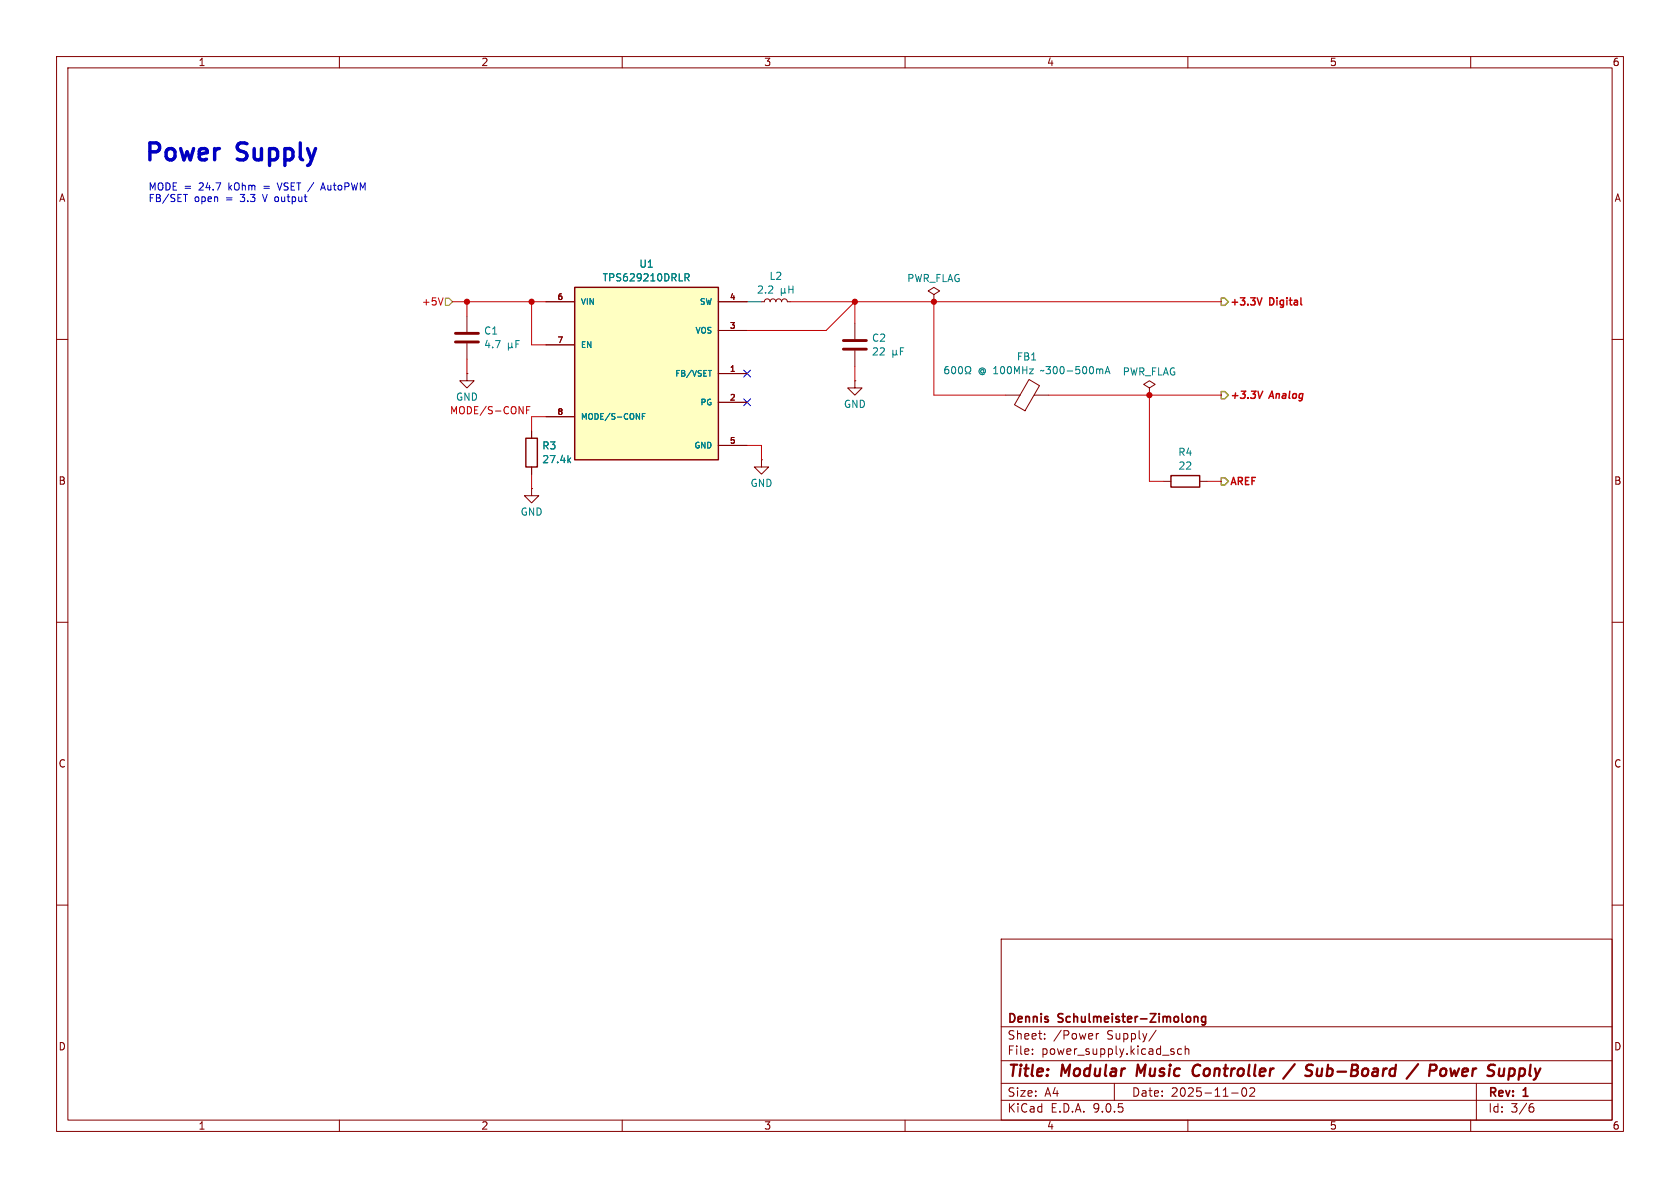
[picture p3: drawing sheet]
<svg xmlns="http://www.w3.org/2000/svg" width="297mm" height="210mm" viewBox="0 0 297 210" stroke-linecap="round" stroke-linejoin="round" font-family="sans-serif">
<g fill="none" stroke="#840000" stroke-width=".18">
<path d="M10 10h277v190h-277zM12 12h273v186h-273zM60 10v2M110 10v2M160 10v2M210 10v2M260 10v2M82.5 55.9v2.8M134.6 53.3h.5l.2-.3 .3-.2 .4 .2 .1 .3 .2-.3 .3-.2 .4 .2 .2 .3 .1-.3 .4-.2 .3 .2 .2 .3 .1-.3 .4-.2 .3 .2 .2 .3h.5M10 60h2M82.5 66v1.3h1.3l-1.3 1.3-1.2-1.3h1.2M82.5 66h.1"/>
<path d="M82.5 60.7v2.8M94 76.2v1.3M151.1 67.3v1.3h1.3l-1.3 1.3-1.2-1.3h1.2M151.1 67.3h.1M285 60h2M94 86.4v1.2h1.2l-1.2 1.3-1.3-1.3h1.3M94 86.4h.1M94 82.6v1.2M10 110h2M285 110h2M10 160h2M177 166h108v32h-108z"/>
<path d="M285 160h2M60 198v2M110 198v2M160 198v2M177 194.5h108M177 191.5h108M177 187.5h108M177 181.5h108M182.5 186.3v.1M182.5 185.5v.1M184.7 183.6v.1M184.7 182.8v.1"/>
<path d="M193.8 182.7v1M194.2 182.7l-.2 .1-.2 .2M197 191.5v3M204.4 182.1l-1.3 2M207.4 185.9l.2 .2-.2 .3M207.4 185.4l.1 .1M208.9 185.5l-.4-.1-.3 .3v.4l.1 .2h.6M209.5 185.5l.2-.1 .4 .1 .1 .9M209.5 184.9v1.5M210 198v2M217.7 193.2h1.2M219.7 192.4l.2-.1a.81 .81 0 0 1 .6 .6 .81 .81 0 0 1-.3 .8l-.2 .1a.81 .81 0 0 1-.3-1.4z"/>
<path d="M221 192.4l.5-.1 .2 .1 .1 .3-.9 1.1h.9M260 198v2M261 191.5v6.5M270.6 195.7h.4l.2 .3-.1 .5-.5 .1M271 195.1l-.4 .1"/>
</g>
<path d="M201.2 188.2l-.3 2M211.8 188.2a1.13 1.13 0 0 0-.9 .7 1.13 1.13 0 0 0 .2 1.2l.3 .1 .5-.1M228.9 188.1l-2 2.6M231.8 188.2l.3 .1M232.9 188.9l-.1 1.2 .2 .1 .5-.1M250.7 188.1l-2 2.6M255.1 188.9l.5 .1 .1 .3-.1 .5-.4 .4M256.4 188.9l.2 1.3 .5-.9M267.1 188.9h.4l.2 .2v.7a.66 .66 0 0 1-.8 .4" fill="none" stroke="#840000" stroke-width=".4"/>
<path d="M211.1 179.7v1M211.1 179.8l.2-.1 .4 .1 .1 .9M213.1 179.8l-.4-.1-.3 .3v.4l.2 .2h.5M213.1 179.7v1.2l-.3 .3-.3-.1" fill="none" stroke="#840000" stroke-width=".3"/>
<path d="M80.5 58.9h4.1M80.5 60.5h4.1" fill="none" stroke="#840000" stroke-width=".51"/>
<g fill="none" stroke="#008484" stroke-width=".18">
<path d="M138.1 51v1.2M138.1 51.6l.2 .2h.3l.1-.2M138.7 51.6l.2 .2M138.7 51v.6M139.5 50.6v1.2M139.5 51.2h.7M140.2 50.6v1.2M89.9 60.6v1.3M89.9 61.3l.2 .2h.2l.2-.2M90.5 61.3l.2 .2M90.5 60.6v.7M91.2 60.8h.4"/>
<path d="M91.8 60.2h-.6v1.3M100.5 81.3l.4 .5M100.9 81l-.5 .4"/>
</g>
<path d="M93 77.5h2v5.1h-2z" fill="none" stroke="#840000" stroke-width=".25"/>
<path d="M101.6 50.8h25.4v30.5h-25.4z" fill="#ffffc2"/>
<path d="M101.6 50.8h25.4v30.5h-25.4zM207 84.1h5.1v2h-5.1z" fill="none" stroke="#840000" stroke-width=".25"/>
<g fill="none" stroke="#840000" stroke-width=".18">
<path d="M96.5 53.3h5.1M127 53.3h5.1M127 58.4h5.1M151.1 57.2v2.7M165.1 52.1l1-.7-1-.6-1 .6 1 .7v1.2M165.1 53.3h.1M94 76.2v1.3M96.5 61h5.1M96.5 73.7h5.1M127 66h5.1M127 71.1h5.1M127 78.7h5.1"/>
<path d="M151.1 62v2.8M177.8 69.9h2.5M181.9 67.1l1.9 1.1-2.6 4.4-1.9-1zM182.8 69.9h2.6M203.2 68.6l1-.7-1-.6-1 .6 1 .7v1.3M203.2 69.9h.1M94 82.6v1.2M134.6 81.3v1.3h1.3l-1.3 1.2-1.3-1.2h1.3M134.6 81.3h.1M205.7 85.1h1.3M212.1 85.1h1.3"/>
</g>
<g fill="none" stroke="#008484" stroke-width=".18">
<path d="M121.1 48.4h.5l.2 .2-.1 .4-.6 .1M121.4 49.1l.4 .6M113.6 73.6h.3M114 73.1h-.4v1M125.2 65.5h.6M157.9 61.9v1.3M157.9 62.6l.1 .2h.3l.2-.2M158.5 62.6l.1 .2M158.5 61.9v.7M159.2 62.1h.4M159.8 61.5h-.6v1.3M167.6 64.8l-.3 .1a.86 .86 0 0 0 0 1.2l.4-.2v-.4l-.2-.2h-.4l-.1 .2"/>
<path d="M168.4 64.9l.1-.1a.68 .68 0 0 1 .5 .6 .68 .68 0 0 1-.5 .7 .84 .84 0 0 1-.1-1.2zM169.6 64.9l.1-.1a.68 .68 0 0 1 .5 .6 .68 .68 0 0 1-.5 .7l-.1-.2-.2-.3zM170.6 66.1h.3v-.3a.54 .54 0 0 1-.2-.7 .54 .54 0 0 1 .7-.2 .58 .58 0 0 1-.1 .9v.3h.3M175.7 66.1h.7M175.7 65.2l.3-.4v1.3M177 64.9l.2-.1a.68 .68 0 0 1 .4 .6 .68 .68 0 0 1-.4 .7l-.2-.2-.1-.3zM178.3 64.9l.1-.1a.68 .68 0 0 1 .4 .6 .68 .68 0 0 1-.4 .7 .84 .84 0 0 1-.1-1.2zM179.4 66.1v-1.3l.4 .9 .4-.9v1.3M180.8 64.8v1.3M180.8 65.4h.7M181.5 64.8v1.3M182 65.2h.7l-.7 .9h.7"/>
<path d="M195.4 66.1l.4-1.3 .4 1.3M195.5 65.7h.6M100.5 81.3l.4 .5M100.9 81l-.5 .4"/>
</g>
<path d="M149.1 60.2h4.1M149.1 61.7h4.1" fill="none" stroke="#840000" stroke-width=".51"/>
<path d="M222.2 52.6l.5 1.3 .4-1.3M223.2 69.2l-.5 1.2" fill="none" stroke="#c20000" stroke-width=".25"/>
<path d="M215.9 52.7h.6l.7 .6-.7 .7h-.6zM215.9 69.2h.6l.7 .7-.7 .6h-.6zM215.9 84.5h.6l.7 .6-.7 .6h-.6z" fill="none" stroke="#848400" stroke-width=".25"/>
<g fill="none" stroke="#c20000" stroke-width=".18">
<path d="M78.3 52.6l-.4 1.3M80 53.3h16.5M82.5 53.3v2.6M94 53.3v7.7h2.5M139.7 53.3h76.2M151.1 57.2v-3.9l-5.1 5.1h-13.9M165.1 53.3v16.6h12.7M82.5 63.5v2.5M93.1 72.5h.4M93.7 71.9h-.6v1.2M96.5 73.7h-2.5v2.5M132.1 78.7h2.5v2.6"/>
<path d="M151.1 64.8v2.5M185.4 69.9h30.5M203.2 69.9v15.2h2.5M94 83.8v2.6M213.4 85.1h2.5"/>
</g>
<path d="M78.7 52.7h.7l.6 .6-.6 .7h-.7z" fill="none" stroke="#848400" stroke-width=".18"/>
<path d="M132.1 53.3h2.5" fill="none" stroke="#008400" stroke-width=".18"/>
<path d="M131.5 65.4l1.2 1.2M131.5 70.5l1.2 1.2M132.7 65.4l-1.2 1.2M132.7 70.5l-1.2 1.2" fill="none" stroke="#000084" stroke-width=".18"/>
<path d="M28.1 25.5l-.4-.2h-1.2v3M43.7 25.4l-.5-.1h-.7l-.4 .2M53.1 25.3v2.5" fill="none" stroke="#0000c2" stroke-width=".6"/>
<path d="M46.4 34.4l.4 1.2M49 32.3l.4 1.3M56.7 33.6l.4-1.3 .4 1.3M56.8 33.2h.6" fill="none" stroke="#0000c2" stroke-width=".18"/>
<g fill="#c20000" stroke="#c20000" stroke-width=".18">
<circle cx="82.5" cy="53.3" r=".46"/>
<circle cx="94" cy="53.3" r=".46"/>
<circle cx="151.1" cy="53.3" r=".46"/>
<circle cx="165.1" cy="53.3" r=".46"/>
<circle cx="203.2" cy="69.9" r=".46"/>
</g>
<g font-size="4.2" fill="#0000c2">
<text x="25.4" y="30">Power</text>
<text x="42.2" y="30">Supply</text>
</g>
<g font-size="2.8" fill="#840000">
<text x="178" y="190.9">Title:</text>
<text x="187.7" y="190.9">Modular</text>
<text x="201.8" y="190.9">Music</text>
<text x="212.5" y="190.9">Controller</text>
<text x="229.7" y="190.9">/</text>
<text x="234.1" y="190.9">Sub-Board</text>
<text x="253.1" y="190.9">/</text>
<text x="257.5" y="190.9">Power</text>
<text x="268.7" y="190.9">Supply</text>
</g>
<g font-size="2.1" fill="#840000">
<text x="178" y="184">Sheet:</text>
<text x="178" y="181.2">Dennis</text>
<text x="186.2" y="184">/Power</text>
<text x="187.2" y="181.2">Schulmeister-Zimolong</text>
<text x="195.7" y="184">Supply/</text>
<text x="178" y="186.7">File:</text>
<text x="184.1" y="186.7">power_supply.kicad_sch</text>
<text x="178" y="196.9">KiCad</text>
<text x="178" y="194.1">Size:</text>
<text x="184.7" y="194.1">A4</text>
<text x="185.7" y="196.9">E.D.A.</text>
<text x="193.3" y="196.9">9.0.5</text>
<text x="200" y="194.1">Date:</text>
<text x="207" y="194.1">2025-11-02</text>
<text x="263" y="194.3">Rev:</text>
<text x="263" y="196.9">Id:</text>
<text x="267.1" y="196.9">3/6</text>
<text x="269.4" y="194.3">1</text>
</g>
<g font-size="1.8" fill="#840000">
<text x="35" y="11.9">1</text>
<text x="85" y="11.9">2</text>
<text x="135" y="11.9">3</text>
<text x="185" y="11.9">4</text>
<text x="235" y="11.9">5</text>
<text x="285" y="11.9">6</text>
<text x="10.3" y="35.9">A</text>
<text x="285.3" y="35.9">A</text>
<text x="10.3" y="85.9">B</text>
<text x="285.3" y="85.9">B</text>
<text x="10.3" y="135.9">C</text>
<text x="285.3" y="135.9">C</text>
<text x="10.3" y="185.9">D</text>
<text x="285.3" y="185.9">D</text>
<text x="35" y="199.9">1</text>
<text x="85" y="199.9">2</text>
<text x="135" y="199.9">3</text>
<text x="185" y="199.9">4</text>
<text x="235" y="199.9">5</text>
<text x="285" y="199.9">6</text>
</g>
<g font-size="1.8" fill="#0000c2">
<text x="26.2" y="33.9">MODE =</text>
<text x="26.2" y="35.9">FB/SET</text>
<text x="34.3" y="35.9">open</text>
<text x="35.3" y="33.9">24.7</text>
<text x="40.1" y="35.9">=</text>
<text x="40.7" y="33.9">kOhm</text>
<text x="42.8" y="35.9">3.3</text>
<text x="47" y="35.9">V output</text>
<text x="47.1" y="33.9">=</text>
<text x="49.8" y="33.9">VSET /</text>
<text x="57.9" y="33.9">AutoPWM</text>
</g>
<g font-size="1.8" fill="#008484">
<text x="112.9" y="47.5">U1</text>
<text x="106.4" y="49.9">TPS629210DRLR</text>
<text x="133.7" y="52.1">2.2</text>
<text x="135.9" y="49.7">L2</text>
<text x="160.3" y="50.1">PWR_FLAG</text>
<text x="85.5" y="59.3">C1</text>
<text x="85.5" y="61.8">4.7</text>
<text x="154.1" y="60.6">C2</text>
<text x="154.1" y="63">22</text>
<text x="179.7" y="63.9">FB1</text>
<text x="80.5" y="71">GND</text>
<text x="172.9" y="66.4">@</text>
<text x="184.3" y="66.4">~300-500mA</text>
<text x="198.4" y="66.6">PWR_FLAG</text>
<text x="149.1" y="72.3">GND</text>
<text x="95.8" y="79.7">R3</text>
<text x="95.8" y="82.1">27.4k</text>
<text x="208.2" y="80.8">R4</text>
<text x="208.2" y="83.2">22</text>
<text x="132.6" y="86.3">GND</text>
<text x="91.9" y="91.4">GND</text>
</g>
<g font-size="1.8" fill="#c20000">
<text x="74.5" y="54.2">+5V</text>
<text x="217.4" y="54.4">+3.3V</text>
<text x="224.5" y="54.4">Digital</text>
<text x="217.4" y="70.9">+3.3V</text>
<text x="224.5" y="70.9">Analog</text>
<text x="79.4" y="73.3">MODE/S-CONF</text>
<text x="217.4" y="86.1">AREF</text>
</g>
<g font-size="1.4" fill="#840000">
<text x="98.4" y="53.1">6</text>
<text x="128.9" y="53.1">4</text>
<text x="128.9" y="58.2">3</text>
<text x="98.4" y="60.7">7</text>
<text x="128.9" y="65.8">1</text>
<text x="128.9" y="70.9">2</text>
<text x="98.4" y="73.4">8</text>
<text x="128.9" y="78.5">5</text>
</g>
<g font-size="1.4" fill="#008484">
<text x="102.6" y="54.1">VIN</text>
<text x="122.8" y="59.2">VOS</text>
<text x="123.6" y="54.1">SW</text>
<text x="102.6" y="61.7">EN</text>
<text x="119.2" y="66.8">FB/VSET</text>
<text x="123.7" y="71.9">PG</text>
<text x="102.6" y="74.4">MODE/S-CONF</text>
<text x="122.6" y="79.5">GND</text>
</g>
</svg>
